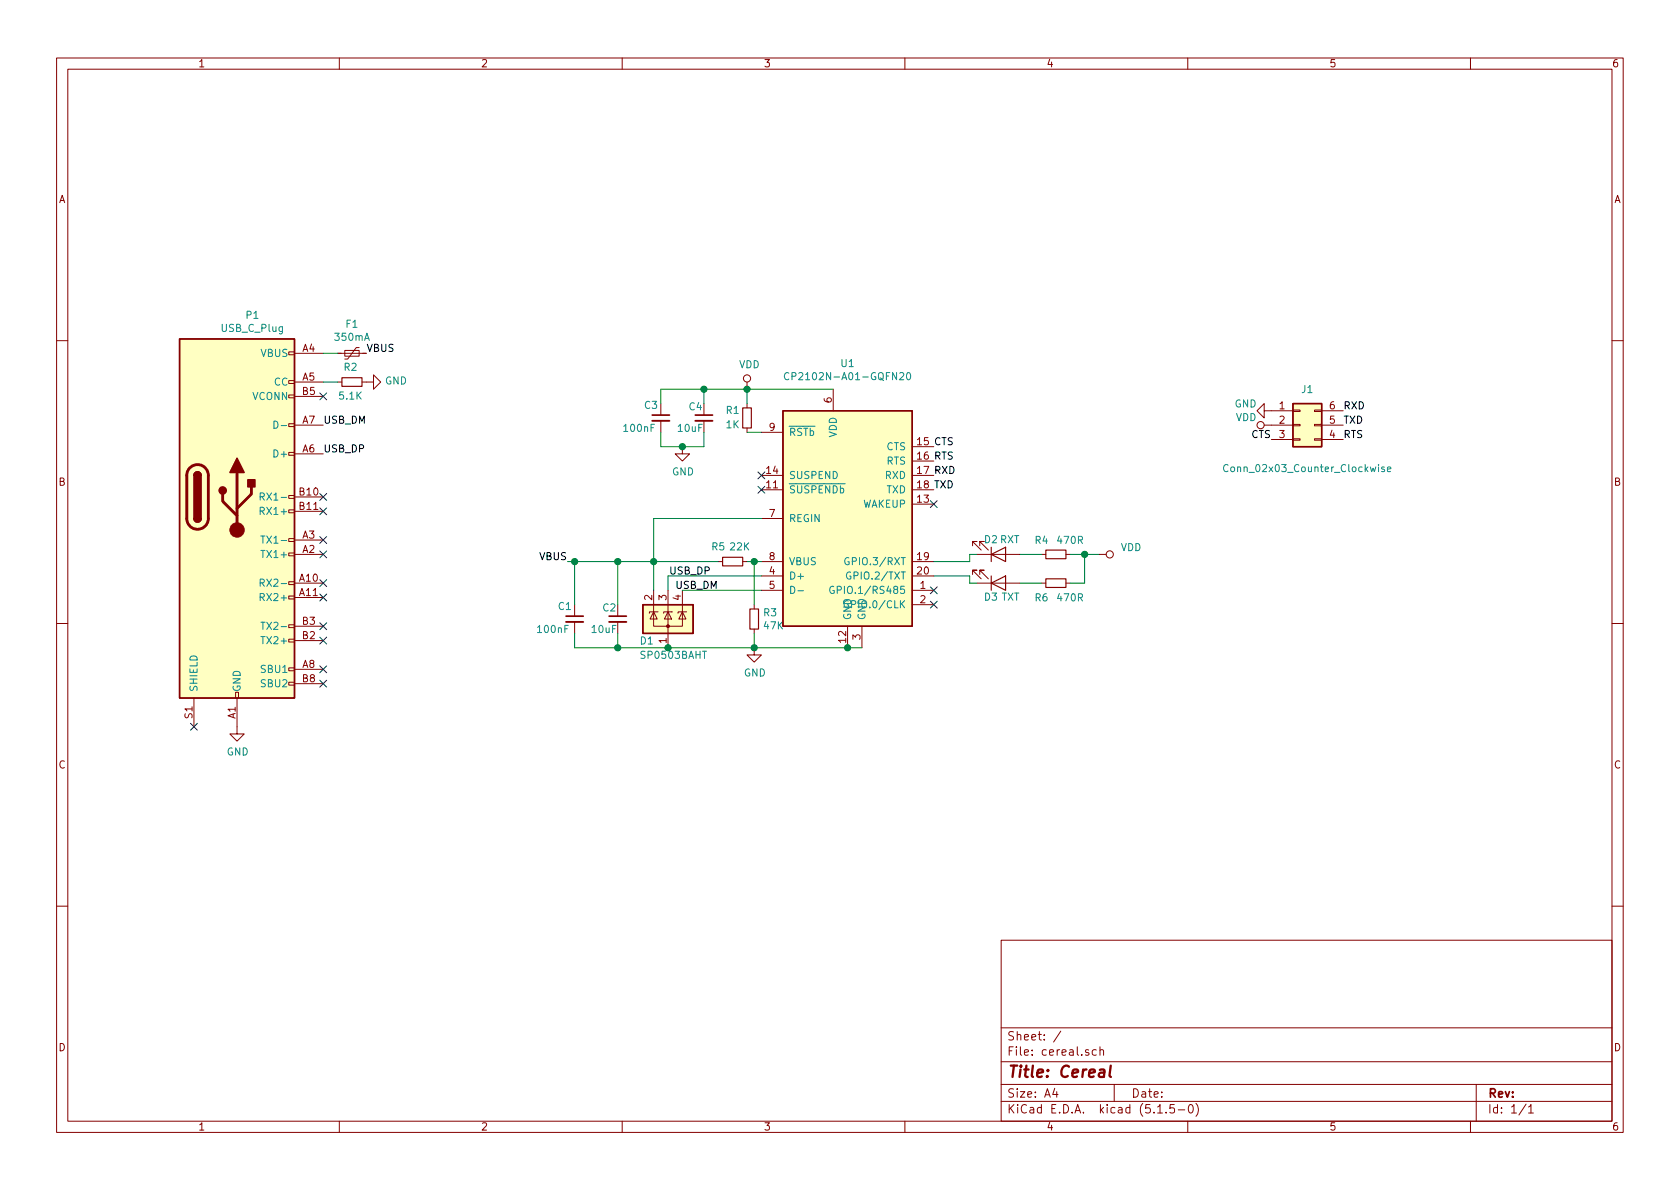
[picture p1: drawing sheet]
EESchema Schematic File Version 4
EELAYER 30 0
EELAYER END
$Descr A4 11693 8268
encoding utf-8
Sheet 1 1
Title "Cereal"
Date ""
Rev ""
Comp ""
Comment1 ""
Comment2 ""
Comment3 ""
Comment4 ""
$EndDescr
$Comp
L Connector:USB_C_Plug P1
U 1 1
P 1650 3450
F 0 "P1" H 1757 4717 50  0000 C CNN
F 1 "USB_C_Plug" H 1757 4626 50  0000 C CNN
F 2 "cereal:USB_C_Plug_HRS_CX60-24S-UNIT" H 1800 3450 50  0001 C CNN
F 3 "https://www.digikey.com/product-detail/en/hirose-electric-co-ltd/CX60-24S-UNIT/H126317-ND/8561505" H 1800 3450 50  0001 C CNN
	1    1650 3450
	1    0    0    -1  
$EndComp
$Comp
L Power_Protection:SP0503BAHT D1
U 1 1
P 4650 4300
F 0 "D1" H 4450 4150 50  0000 L CNN
F 1 "SP0503BAHT" H 4450 4050 50  0000 L CNN
F 2 "Package_TO_SOT_SMD:SOT-143" H 4875 4250 50  0001 L CNN
F 3 "http://www.littelfuse.com/~/media/files/littelfuse/technical%20resources/documents/data%20sheets/sp05xxba.pdf" H 4775 4425 50  0001 C CNN
	1    4650 4300
	1    0    0    -1  
$EndComp
$Comp
L Device:R_Small R1
U 1 1
P 5200 2900
F 0 "R1" H 5300 2850 50  0000 C CNN
F 1 "1K" H 5300 2950 50  0000 C CNN
F 2 "Resistor_SMD:R_0603_1608Metric" H 5200 2900 50  0001 C CNN
F 3 "~" H 5200 2900 50  0001 C CNN
	1    5200 2900
	-1   0    0    1   
$EndComp
$Comp
L Device:R_Small R3
U 1 1
P 5250 4300
F 0 "R3" H 5309 4346 50  0000 L CNN
F 1 "47K" H 5309 4255 50  0000 L CNN
F 2 "Resistor_SMD:R_0603_1608Metric" H 5250 4300 50  0001 C CNN
F 3 "~" H 5250 4300 50  0001 C CNN
	1    5250 4300
	1    0    0    -1  
$EndComp
$Comp
L Device:R_Small R4
U 1 1
P 7350 3850
F 0 "R4" V 7250 3950 50  0000 C CNN
F 1 "470R" V 7250 3750 50  0000 C CNN
F 2 "Resistor_SMD:R_0603_1608Metric" H 7350 3850 50  0001 C CNN
F 3 "~" H 7350 3850 50  0001 C CNN
	1    7350 3850
	0    -1   1    0   
$EndComp
$Comp
L Device:LED D2
U 1 1
P 6950 3850
F 0 "D2" H 6950 3750 50  0000 R CNN
F 1 "RXT" H 7100 3750 50  0000 R CNN
F 2 "LED_SMD:LED_0603_1608Metric" H 6950 3850 50  0001 C CNN
F 3 "~" H 6950 3850 50  0001 C CNN
	1    6950 3850
	1    0    0    1   
$EndComp
$Comp
L Device:C_Small C2
U 1 1
P 4300 4300
F 0 "C2" H 4190 4380 50  0000 L CNN
F 1 "10uF" H 4110 4230 50  0000 L CNN
F 2 "Capacitor_SMD:C_0603_1608Metric" H 4300 4300 50  0001 C CNN
F 3 "~" H 4300 4300 50  0001 C CNN
	1    4300 4300
	1    0    0    -1  
$EndComp
$Comp
L Device:C_Small C1
U 1 1
P 4000 4300
F 0 "C1" H 3880 4390 50  0000 L CNN
F 1 "100nF" H 3730 4230 50  0000 L CNN
F 2 "Capacitor_SMD:C_0603_1608Metric" H 4000 4300 50  0001 C CNN
F 3 "~" H 4000 4300 50  0001 C CNN
	1    4000 4300
	1    0    0    -1  
$EndComp
NoConn ~ 1350 5050
NoConn ~ 2250 3450
NoConn ~ 2250 3550
NoConn ~ 2250 3750
NoConn ~ 2250 3850
NoConn ~ 2250 4050
NoConn ~ 2250 4150
NoConn ~ 2250 4350
NoConn ~ 2250 4450
NoConn ~ 2250 4650
NoConn ~ 2250 4750
Text Label 2250 3150 0    50   ~ 0
USB_DP
Text Label 2250 2950 0    50   ~ 0
USB_DM
Text Label 4950 4000 2    50   ~ 0
USB_DP
Text Label 5000 4100 2    50   ~ 0
USB_DM
$Comp
L power:GND #PWR0102
U 1 1
P 1650 5050
F 0 "#PWR0102" H 1650 4800 50  0001 C CNN
F 1 "GND" H 1655 4877 50  0000 C CNN
F 2 "" H 1650 5050 50  0001 C CNN
F 3 "" H 1650 5050 50  0001 C CNN
	1    1650 5050
	1    0    0    -1  
$EndComp
$Comp
L Device:R_Small R2
U 1 1
P 2450 2650
F 0 "R2" V 2550 2660 50  0000 C CNN
F 1 "5.1K" V 2350 2660 50  0000 C CNN
F 2 "Resistor_SMD:R_0603_1608Metric" H 2450 2650 50  0001 C CNN
F 3 "~" H 2450 2650 50  0001 C CNN
	1    2450 2650
	0    -1   -1   0   
$EndComp
Wire Wire Line
	2250 2650 2350 2650
NoConn ~ 2250 2750
$Comp
L power:GND #PWR0103
U 1 1
P 2550 2650
F 0 "#PWR0103" H 2550 2400 50  0001 C CNN
F 1 "GND" V 2555 2522 50  0000 R CNN
F 2 "" H 2550 2650 50  0001 C CNN
F 3 "" H 2550 2650 50  0001 C CNN
	1    2550 2650
	0    -1   -1   0   
$EndComp
$Comp
L Device:R_Small R5
U 1 1
P 5100 3900
F 0 "R5" V 5200 4000 50  0000 C CNN
F 1 "22K" V 5200 3850 50  0000 C CNN
F 2 "Resistor_SMD:R_0603_1608Metric" H 5100 3900 50  0001 C CNN
F 3 "~" H 5100 3900 50  0001 C CNN
	1    5100 3900
	0    -1   -1   0   
$EndComp
Wire Wire Line
	5200 3900 5250 3900
Wire Wire Line
	5250 4500 5250 4400
Connection ~ 5250 3900
Text Label 2550 2450 0    50   ~ 0
VBUS
Text Label 3950 3900 2    50   ~ 0
VBUS
Wire Wire Line
	5000 3900 4550 3900
Wire Wire Line
	4650 4500 5250 4500
Connection ~ 5250 4500
Wire Wire Line
	4650 4000 4650 4100
Wire Wire Line
	4550 4100 4550 3900
Connection ~ 4550 3900
Wire Wire Line
	4650 4500 4300 4500
Wire Wire Line
	4300 4500 4300 4400
Connection ~ 4650 4500
Wire Wire Line
	4300 4500 4000 4500
Wire Wire Line
	4000 4500 4000 4400
Connection ~ 4300 4500
Wire Wire Line
	5250 4200 5250 3900
Wire Wire Line
	5300 3000 5200 3000
Wire Wire Line
	5250 3900 5300 3900
Wire Wire Line
	4750 4100 5300 4100
Wire Wire Line
	5300 4000 4650 4000
NoConn ~ 5300 3300
NoConn ~ 5300 3400
Wire Wire Line
	5900 4500 6000 4500
Wire Wire Line
	5900 4500 5250 4500
Connection ~ 5900 4500
$Comp
L cereal:CP2102N-A01-GQFN20 U1
U 1 1
P 5900 3600
F 0 "U1" H 5900 4681 50  0000 C CNN
F 1 "CP2102N-A01-GQFN20" H 5900 4590 50  0000 C CNN
F 2 "Package_DFN_QFN:SiliconLabs_QFN-20-1EP_3x3mm_P0.5mm" H 6350 2800 50  0001 L CNN
F 3 "https://www.silabs.com/documents/public/data-sheets/cp2102n-datasheet.pdf" H 5950 2550 50  0001 C CNN
	1    5900 3600
	1    0    0    -1  
$EndComp
$Comp
L power:GND #PWR0101
U 1 1
P 5250 4500
F 0 "#PWR0101" H 5250 4250 50  0001 C CNN
F 1 "GND" H 5255 4327 50  0000 C CNN
F 2 "" H 5250 4500 50  0001 C CNN
F 3 "" H 5250 4500 50  0001 C CNN
	1    5250 4500
	1    0    0    -1  
$EndComp
Wire Wire Line
	4550 3900 4300 3900
Wire Wire Line
	4300 3900 4300 4200
Wire Wire Line
	4300 3900 4000 3900
Wire Wire Line
	4000 3900 4000 4200
Connection ~ 4300 3900
Wire Wire Line
	4000 3900 3950 3900
Connection ~ 4000 3900
Wire Wire Line
	5300 3600 4550 3600
Wire Wire Line
	4550 3600 4550 3900
$Comp
L Device:C_Small C4
U 1 1
P 4900 2900
F 0 "C4" H 4790 2980 50  0000 L CNN
F 1 "10uF" H 4710 2830 50  0000 L CNN
F 2 "Capacitor_SMD:C_0603_1608Metric" H 4900 2900 50  0001 C CNN
F 3 "~" H 4900 2900 50  0001 C CNN
	1    4900 2900
	1    0    0    -1  
$EndComp
$Comp
L Device:C_Small C3
U 1 1
P 4600 2900
F 0 "C3" H 4480 2990 50  0000 L CNN
F 1 "100nF" H 4330 2830 50  0000 L CNN
F 2 "Capacitor_SMD:C_0603_1608Metric" H 4600 2900 50  0001 C CNN
F 3 "~" H 4600 2900 50  0001 C CNN
	1    4600 2900
	1    0    0    -1  
$EndComp
Wire Wire Line
	4900 3100 4900 3000
Wire Wire Line
	4900 3100 4750 3100
Wire Wire Line
	4600 3100 4600 3000
Wire Wire Line
	4600 2700 4600 2800
Wire Wire Line
	4900 2700 4900 2800
Connection ~ 4900 2700
Wire Wire Line
	4900 2700 4600 2700
$Comp
L power:GND #PWR0105
U 1 1
P 4750 3100
F 0 "#PWR0105" H 4750 2850 50  0001 C CNN
F 1 "GND" H 4755 2927 50  0000 C CNN
F 2 "" H 4750 3100 50  0001 C CNN
F 3 "" H 4750 3100 50  0001 C CNN
	1    4750 3100
	1    0    0    -1  
$EndComp
Connection ~ 4750 3100
Wire Wire Line
	4750 3100 4600 3100
Wire Wire Line
	5200 2800 5200 2700
Connection ~ 5200 2700
Wire Wire Line
	5200 2700 5800 2700
Wire Wire Line
	4900 2700 5200 2700
NoConn ~ 6500 3500
Wire Wire Line
	7100 3850 7250 3850
$Comp
L Device:R_Small R6
U 1 1
P 7350 4050
F 0 "R6" V 7450 4150 50  0000 C CNN
F 1 "470R" V 7450 3950 50  0000 C CNN
F 2 "Resistor_SMD:R_0603_1608Metric" H 7350 4050 50  0001 C CNN
F 3 "~" H 7350 4050 50  0001 C CNN
	1    7350 4050
	0    -1   1    0   
$EndComp
$Comp
L Device:LED D3
U 1 1
P 6950 4050
F 0 "D3" H 6950 4150 50  0000 R CNN
F 1 "TXT" H 7100 4150 50  0000 R CNN
F 2 "LED_SMD:LED_0603_1608Metric" H 6950 4050 50  0001 C CNN
F 3 "~" H 6950 4050 50  0001 C CNN
	1    6950 4050
	1    0    0    1   
$EndComp
Wire Wire Line
	7100 4050 7250 4050
Wire Wire Line
	7450 3850 7550 3850
Wire Wire Line
	7550 3850 7550 4050
Wire Wire Line
	7550 4050 7450 4050
Wire Wire Line
	2350 2450 2250 2450
$Comp
L Connector_Generic:Conn_02x03_Counter_Clockwise J1
U 1 1
P 9050 2950
F 0 "J1" H 9100 3200 50  0000 C CNN
F 1 "Conn_02x03_Counter_Clockwise" H 9100 2650 50  0000 C CNN
F 2 "Connector_PinHeader_2.00mm:PinHeader_2x03_P2.00mm_Vertical" H 9050 2950 50  0001 C CNN
F 3 "~" H 9050 2950 50  0001 C CNN
	1    9050 2950
	1    0    0    -1  
$EndComp
$Comp
L power:GND #PWR0104
U 1 1
P 8850 2850
F 0 "#PWR0104" H 8850 2600 50  0001 C CNN
F 1 "GND" V 8800 2750 50  0000 R CNN
F 2 "" H 8850 2850 50  0001 C CNN
F 3 "" H 8850 2850 50  0001 C CNN
	1    8850 2850
	0    1    1    0   
$EndComp
Text Label 9350 2950 0    50   ~ 0
TXD
Text Label 9350 2850 0    50   ~ 0
RXD
Text Label 6500 3400 0    50   ~ 0
TXD
Text Label 6500 3300 0    50   ~ 0
RXD
Text Label 6500 3200 0    50   ~ 0
RTS
Text Label 6500 3100 0    50   ~ 0
CTS
Text Label 8850 3050 2    50   ~ 0
CTS
Text Label 9350 3050 0    50   ~ 0
RTS
NoConn ~ 6500 4200
$Comp
L power:VDD #PWR0106
U 1 1
P 5200 2700
F 0 "#PWR0106" H 5200 2550 50  0001 C CNN
F 1 "VDD" H 5217 2873 50  0000 C CNN
F 2 "" H 5200 2700 50  0001 C CNN
F 3 "" H 5200 2700 50  0001 C CNN
	1    5200 2700
	1    0    0    -1  
$EndComp
$Comp
L power:VDD #PWR0107
U 1 1
P 8850 2950
F 0 "#PWR0107" H 8850 2800 50  0001 C CNN
F 1 "VDD" V 8900 3050 50  0000 L CNN
F 2 "" H 8850 2950 50  0001 C CNN
F 3 "" H 8850 2950 50  0001 C CNN
	1    8850 2950
	0    -1   -1   0   
$EndComp
Wire Wire Line
	7550 3850 7650 3850
Connection ~ 7550 3850
Wire Wire Line
	6500 3900 6750 3900
$Comp
L Device:Polyfuse_Small F1
U 1 1
P 2450 2450
F 0 "F1" V 2245 2450 50  0000 C CNN
F 1 "350mA" V 2336 2450 50  0000 C CNN
F 2 "Fuse:Fuse_0603_1608Metric" H 2500 2250 50  0001 L CNN
F 3 "~" H 2450 2450 50  0001 C CNN
	1    2450 2450
	0    1    1    0   
$EndComp
$Comp
L power:VDD #PWR0108
U 1 1
P 7650 3850
F 0 "#PWR0108" H 7650 3700 50  0001 C CNN
F 1 "VDD" V 7600 4000 50  0000 L CNN
F 2 "" H 7650 3850 50  0001 C CNN
F 3 "" H 7650 3850 50  0001 C CNN
	1    7650 3850
	0    1    1    0   
$EndComp
Wire Wire Line
	6500 4000 6750 4000
Wire Wire Line
	6750 4050 6800 4050
Wire Wire Line
	6750 4000 6750 4050
Wire Wire Line
	6750 3900 6750 3850
Wire Wire Line
	6750 3850 6800 3850
NoConn ~ 6500 4100
$EndSCHEMATC
